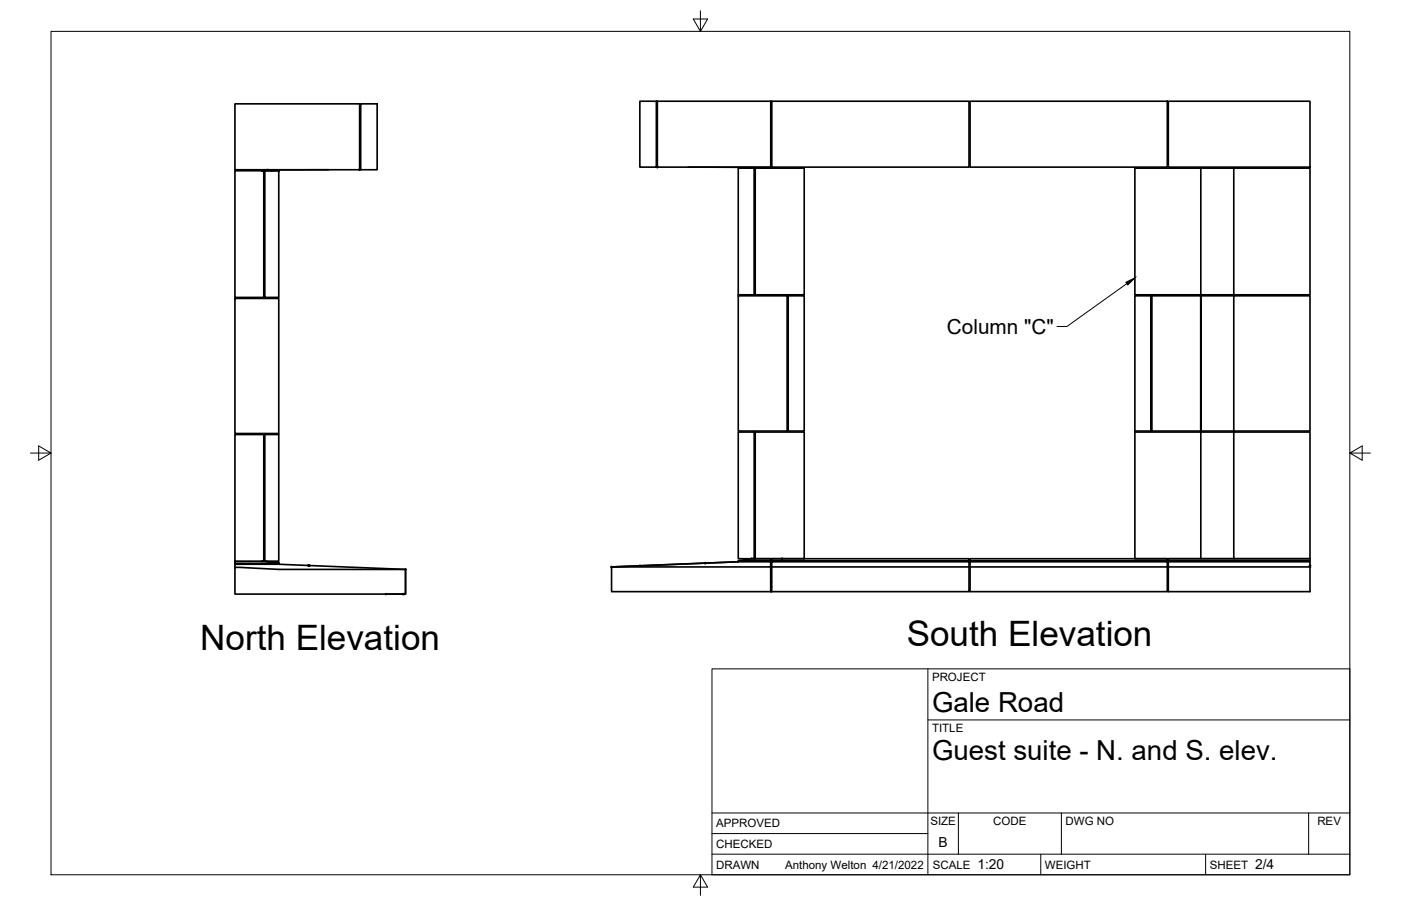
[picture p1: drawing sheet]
<svg xmlns="http://www.w3.org/2000/svg" width="432mm" height="279mm" viewBox="0 0 432 279" stroke-linecap="round" stroke-linejoin="round" font-family="sans-serif">
<!-- layer: Visible -->
<g fill="none" stroke="#000" stroke-width=".51">
<path d="M72.4 32h38.4v20.3h-38.4zM111.2 32h5v20.3h-5zM197.2 31.2h5.1v20.3h-5.1zM237.6 31.2h.3M237.9 31.2h60.8v20.3h-60.8M237.9 31.2v20.3M299 31.2h60.8v20.3h-60.8zM360.1 31.2h43.7v20.3h-43.7zM72.4 52.7h8.9v39h-8.9zM80.8 52.7h5.1M81.6 52.7h4.3v39h-4.3zM82.4 52.3l.1 .1"/>
<path d="M82.5 52.3v.1M101.3 52.3l-18.8 .1M212.1 51.5l25.5 .1-35-.1v-20.3h35v20.3h.3M232.5 51.9h.1v39h-.1zM232.5 51.9h-5v39M232.6 51.9h.2M232.8 51.9h15.1v39h-15.1zM349.8 51.9h20.3v39h-20.3zM370.1 51.9h10.2M380.3 51.9h23.5v39h-23.5zM72.4 92h13.5v41.7h-13.5zM81.3 91.7h.3"/>
<path d="M227.5 90.9h13.5M227.5 91.2h15.1v41.7h-15.1zM227.5 90.9h5M242.9 91.2h5v41.7h-5l-.1-41.7 .1 41.7M354.7 91.2h.2v41.7h-.2zM354.7 91.2h-4.9v41.7h4.9M370.1 91.2v41.7zM370.1 90.9h10.2M380.3 91.2h23.5v41.7h-23.5zM380.3 91.2h-25.3v41.7h25.3M81.3 134v39.1h-8.9M81.6 134h4.3v39.1h-4.3v-39.1h-9.2v39.1"/>
<path d="M227.5 133.2h5v39.1h-5zM232.5 133.2h.1v39.1h-.1M232.6 133.2h.2M232.8 133.2h15.1v39.1h-15.1zM349.8 133.2h20.3v39.1h-20.3zM370.1 133.2h10.2M380.3 133.2h23.5v39.1h-23.5zM72.4 173.1v.6h13.5l-5.1-.6M72.4 175l13.5 .6h39.1v7.6h-52.6zM72.4 173.7v.3M85.9 174h-13.5v1M85.9 174l9.2 .4"/>
<path d="M85.9 173.7v.3M95.6 174.4h-.5h.5M95.6 174.4l29.4 1.2M125 175.6v7.6h-.5M188.5 174.8v.3M227.5 173.2l-39 1.6M227.5 173.2h10v1.6h-49M227.5 173.2l-39 1.6v7.7h49M227.5 172.9v.3M232.6 172.3h.2M237.5 172.9h-10l4.2-.6h5.8v.9M237.5 174.8v7.7"/>
<path d="M237.5 179.4h.3M237.8 173.2h60.9v1.6h-60.9zM237.8 172.9v-.6h60.9v.6h-60.9v.3M237.8 174.8v7.7M298.7 174.8v7.7h-60.9M298.7 172.9v.3M299 173.2h60.8v1.6h-60.8zM299 172.3h60.8v.6h-60.8zM299 174.8v7.7h60.8v-7.7M299 172.9v.3M359.8 172.9v.3M360.1 173.2v1.6h43.7v-1.6h-43.7v-.9h43.7v.9"/>
<path d="M360.1 172.9h43.7M403.8 174.5v8h-43.7v-7.7M119 183.2h5.2M237.5 182.5h.3M237.5 181h.3"/>
</g>
<g fill="#000" stroke="#000" stroke-width=".31">
<circle cx="80.8" cy="52.7" r=".24"/>
<circle cx="82.5" cy="52.4" r=".24"/>
<circle cx="83.7" cy="52.7" r=".24"/>
<circle cx="85.9" cy="52.7" r=".24"/>
<circle cx="110.8" cy="52.3" r=".24"/>
<circle cx="202.6" cy="51.5" r=".24"/>
<circle cx="80.8" cy="173.1" r=".24"/>
<circle cx="81.8" cy="173.1" r=".24"/>
<circle cx="85.9" cy="173.7" r=".24"/>
<circle cx="95.1" cy="174.4" r=".24"/>
<circle cx="125" cy="175.6" r=".24"/>
<circle cx="188.5" cy="174.8" r=".24"/>
<circle cx="197.2" cy="174.5" r=".24"/>
<circle cx="217.4" cy="173.7" r=".24"/>
<circle cx="231.7" cy="172.3" r=".24"/>
<circle cx="232.6" cy="172.3" r=".24"/>
<circle cx="241" cy="172.3" r=".24"/>
<circle cx="403.7" cy="174.5" r=".24"/>
<circle cx="403.7" cy="174.8" r=".24"/>
<circle cx="403.7" cy="174.4" r=".24"/>
<circle cx="119" cy="183.2" r=".24"/>
<circle cx="124.2" cy="183.2" r=".24"/>
<circle cx="124.5" cy="183.2" r=".24"/>
</g>
<!-- layer: Border -->
<path d="M15.7 9.7h400.3v260.1h-400.3zM215.9 3.3v6.4l-2.2-3.8h4.4l-2.2 3.8M9.4 139.7h6.3l-3.8-2.2v4.4l3.8-2.2M416 139.7l3.8 2.2v-4.4l-3.8 2.2h6.4M215.9 269.8l2.2 3.8h-4.4l2.2-3.8v6.3" fill="none" stroke="#000" stroke-width=".31"/>
<!-- layer: Titleblock -->
<path d="M219.4 206.3h196.6v63.5h-196.6zM286 206.3v63.5M286 222h130M219.4 257.1h66.6M219.4 250.7h196.6M295.4 250.7v12.7M327.1 250.7v12.7M403.3 250.7v12.7M219.4 263.4h196.6M320.8 263.4v6.4M371.6 263.4v6.4" fill="none" stroke="#000" stroke-width=".31"/>
<!-- layer: Annotations -->
<path d="M347 87.1l2.8-1.4-2.2 2.2z" fill="#000" stroke="#000" stroke-width=".31"/>
<path d="M347.3 87.5l-18.5 13.2h-3" fill="none" stroke="#000" stroke-width=".31"/>
<g font-size="10.8">
<text x="61.7" y="200.3">North Elevation</text>
<text x="279.5" y="199.1">South Elevation</text>
</g>
<g font-size="8.5">
<text x="287.3" y="219.5">Gale Road</text>
<text x="287.3" y="234.5">Guest suite - N. and S. elev.</text>
</g>
<text font-size="6.4" x="291.9" y="103">Column &quot;C&quot;</text>
<g font-size="4.3">
<text x="289.3" y="261.2">B</text>
<text x="301.2" y="268.1">1:20</text>
<text x="386.8" y="268.1">2/4</text>
</g>
<g font-size="3.5">
<text x="287.3" y="210.1">PROJECT</text>
<text x="287.3" y="225.8">TITLE</text>
<text x="220.7" y="255.2">APPROVED</text>
<text x="286.7" y="254.5">SIZE</text>
<text x="306.1" y="254.5">CODE</text>
<text x="328.4" y="254.5">DWG NO</text>
<text x="406" y="254.5">REV</text>
<text x="220.7" y="261.5">CHECKED</text>
<text x="220.7" y="267.9">DRAWN</text>
<text x="242" y="267.9">Anthony Welton 4/21/2022</text>
<text x="287.5" y="267.9">SCALE</text>
<text x="322.1" y="267.9">WEIGHT</text>
<text x="372.9" y="267.9">SHEET</text>
</g>
</svg>
